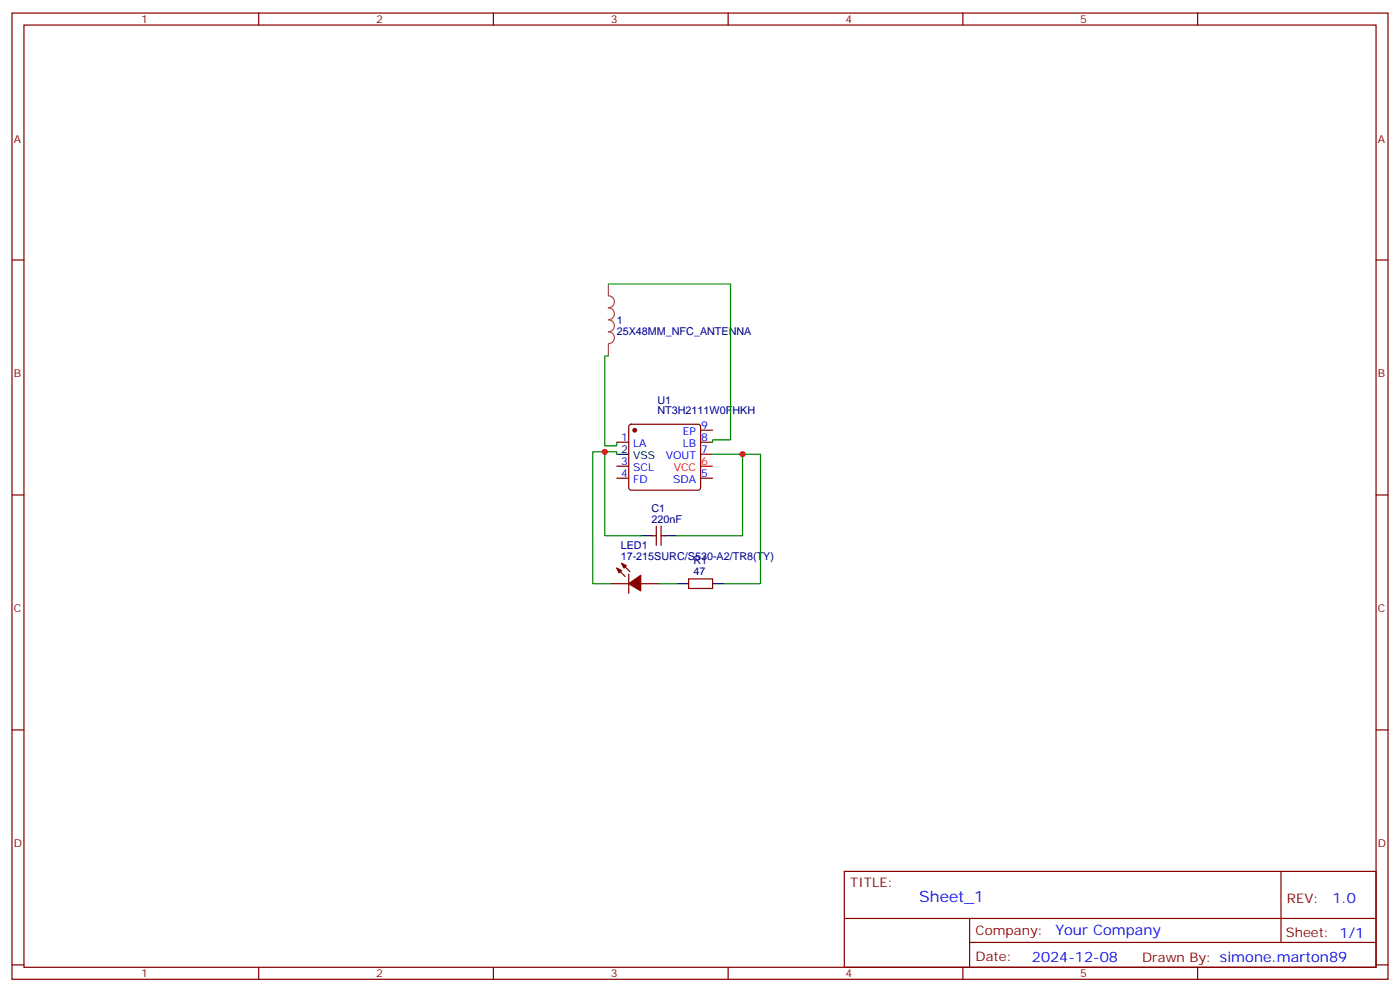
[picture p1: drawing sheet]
<svg xmlns="http://www.w3.org/2000/svg" width="412mm" height="292mm" viewBox="0 0 412 292" stroke-linecap="round" stroke-linejoin="round" font-family="sans-serif">
<g fill="none" stroke="#870000" stroke-width=".35">
<path d="M3.5 3.8h405.4v284.4h-405.4zM7.1 7.4h398.2v277.3h-398.2zM76.2 3.8v3.6M145.3 3.8v3.6M214.5 3.8v3.6M283.6 3.8v3.6M352.8 3.8v3.6M3.5 76.5h3.6M405.3 76.5h3.6M181.7 130.1h3.5M181.7 137.2h3.5M185.4 125.1l.5-.3h19.8l.5 .3 .2 .5v17.9l-.3 .5-.4 .3h-19.8l-.5-.3-.2-.5v-17.9z"/>
<path d="M206.4 126.6h3.5M206.4 130.1h3.5M206.4 133.7h3.5M3.5 145.7h3.6M181.7 140.7h3.5M192.3 157.7h1M193.3 154.8v5.7M194.7 154.8v5.7M194.7 157.7h1.1M206.4 140.7h3.5M405.3 145.7h3.6M179.9 171.8h5.3"/>
<path d="M181.7 167.2l2.4 2.5M183.1 165.8l2.5 2.4M185.2 168.9v5.7M188.7 171.8h5.3M202.8 170.4h7.1v2.8h-7.1zM3.5 214.8h3.6M405.3 214.8h3.6M248.7 256.4h156.6v28.3h-156.6zM377.3 256.5v20.8M248.7 270.3h156.5M285.6 277.3h119.6M285.6 270.3v14.1"/>
<path d="M3.5 284h3.6M76.2 284.7v3.5M145.3 284.7v3.5M214.5 284.7v3.5M283.6 284.7v3.5M352.8 284.7v3.5M405.3 284h3.6"/>
</g>
<path d="M179.2 83.6v3.4a1.76 1.76 0 0 1 1.8 1.8 1.76 1.76 0 0 1-1.8 1.8 1.76 1.76 0 0 1 1.8 1.7 1.76 1.76 0 0 1-1.8 1.8 1.76 1.76 0 0 1 1.8 1.8 1.76 1.76 0 0 1-1.8 1.7 1.76 1.76 0 0 1 1.8 1.8 1.76 1.76 0 0 1-1.8 1.8M179.2 101.3v3.4" fill="none" stroke="#a64a4a" stroke-width=".35"/>
<path d="M206.4 137.2h3.5" fill="none" stroke="#f00" stroke-width=".35"/>
<path d="M181.7 133.7h3.5M188.7 157.7h3.6M195.8 157.7h3.5M199.3 171.8h3.5M209.9 171.8h3.5" fill="none" stroke="#000" stroke-width=".35"/>
<g fill="#870000" stroke="#870000" stroke-width=".35">
<path d="M181.7 167.2l1.4 .7-.7 .7z"/>
<path d="M183.1 165.8l1.4 .7-.7 .7z"/>
<path d="M185.2 171.8l3.5-2.5v4.6z"/>
<circle cx="187" cy="126.6" r=".53"/>
</g>
<path d="M179.2 83.6h36v45.8h-5.3v.7M179.2 104.7h-1v26.5h3.5v-1.1M178.2 133h-3.6v38.8h5.3M181.7 133.7v-.7h-3.5v24.7h10.5M209.9 133.7h8.8v24h-19.4M218.7 133.7h5.3v38.1h-10.6M194 171.8h5.3" fill="none" stroke="#008700" stroke-width=".35"/>
<g fill="#c00">
<circle cx="218.7" cy="133.7" r=".88"/>
<circle cx="178.2" cy="133" r=".88"/>
</g>
<text font-size="4.6" fill="#00f" x="270.8" y="265.5">Sheet_1</text>
<g font-size="4.2" fill="#00f">
<text x="392.5" y="265.7">1.0</text>
<text x="310.9" y="275.3">Your Company</text>
<text x="304" y="283.1">2024-12-08</text>
</g>
<g font-size="3.9" fill="#800">
<text x="250.5" y="261">TITLE:</text>
<text x="379.1" y="265.7">REV:</text>
<text x="287.4" y="275.2">Company:</text>
<text x="378.7" y="275.8">Sheet: 1/1</text>
<text x="287.4" y="282.9">Date:</text>
<text x="336.4" y="283">Drawn By: simone.marton89</text>
</g>
<g font-size="3.2" fill="#800">
<text x="41.6" y="6.8">1</text>
<text x="110.8" y="6.8">2</text>
<text x="179.9" y="6.8">3</text>
<text x="249.1" y="6.8">4</text>
<text x="318.2" y="6.8">5</text>
<text x="4.1" y="41.9">A</text>
<text x="405.9" y="41.9">A</text>
<text x="4.1" y="111.1">B</text>
<text x="405.9" y="111.1">B</text>
<text x="4.1" y="180.2">C</text>
<text x="405.9" y="180.2">C</text>
<text x="4.1" y="249.4">D</text>
<text x="405.9" y="249.4">D</text>
<text x="41.6" y="287.7">1</text>
<text x="110.8" y="287.7">2</text>
<text x="179.9" y="287.7">3</text>
<text x="249.1" y="287.7">4</text>
<text x="318.2" y="287.7">5</text>
</g>
<g font-size="3.2" fill="#000080">
<text x="181.7" y="95.4">1</text>
<text x="181.7" y="98.5">25X48MM_NFC_ANTENNA</text>
<text x="193.7" y="118.8">U1</text>
<text x="193.7" y="121.9">NT3H2111W0FHKH</text>
<text x="191.9" y="153.8">220nF</text>
<text x="191.9" y="150.6">C1</text>
<text x="182.9" y="161.5">LED1</text>
<text x="182.9" y="164.7">17-215SURC/S530-A2/TR8(TY)</text>
<text x="204.3" y="166.1">R1</text>
<text x="204.3" y="169.3">47</text>
</g>
<g font-size="3.2" fill="#00f">
<text x="183" y="129.8">1</text>
<text x="186.5" y="131.6">LA</text>
<text x="201.1" y="131.6">LB</text>
<text x="201.1" y="128">EP</text>
<text x="206.6" y="126.3">9</text>
<text x="206.6" y="129.8">8</text>
<text x="183" y="136.8">3</text>
<text x="196.1" y="135.1">VOUT</text>
<text x="206.6" y="133.3">7</text>
<text x="183" y="140.4">4</text>
<text x="186.5" y="142.1">FD</text>
<text x="186.5" y="138.6">SCL</text>
<text x="198.3" y="142.1">SDA</text>
<text x="206.6" y="140.4">5</text>
</g>
<g font-size="3.2">
<text x="183" y="133.3">2</text>
<text x="186.5" y="135.1">VSS</text>
</g>
<g font-size="3.2" fill="#f00">
<text x="206.6" y="136.8">6</text>
<text x="198.5" y="138.6">VCC</text>
</g>
</svg>
